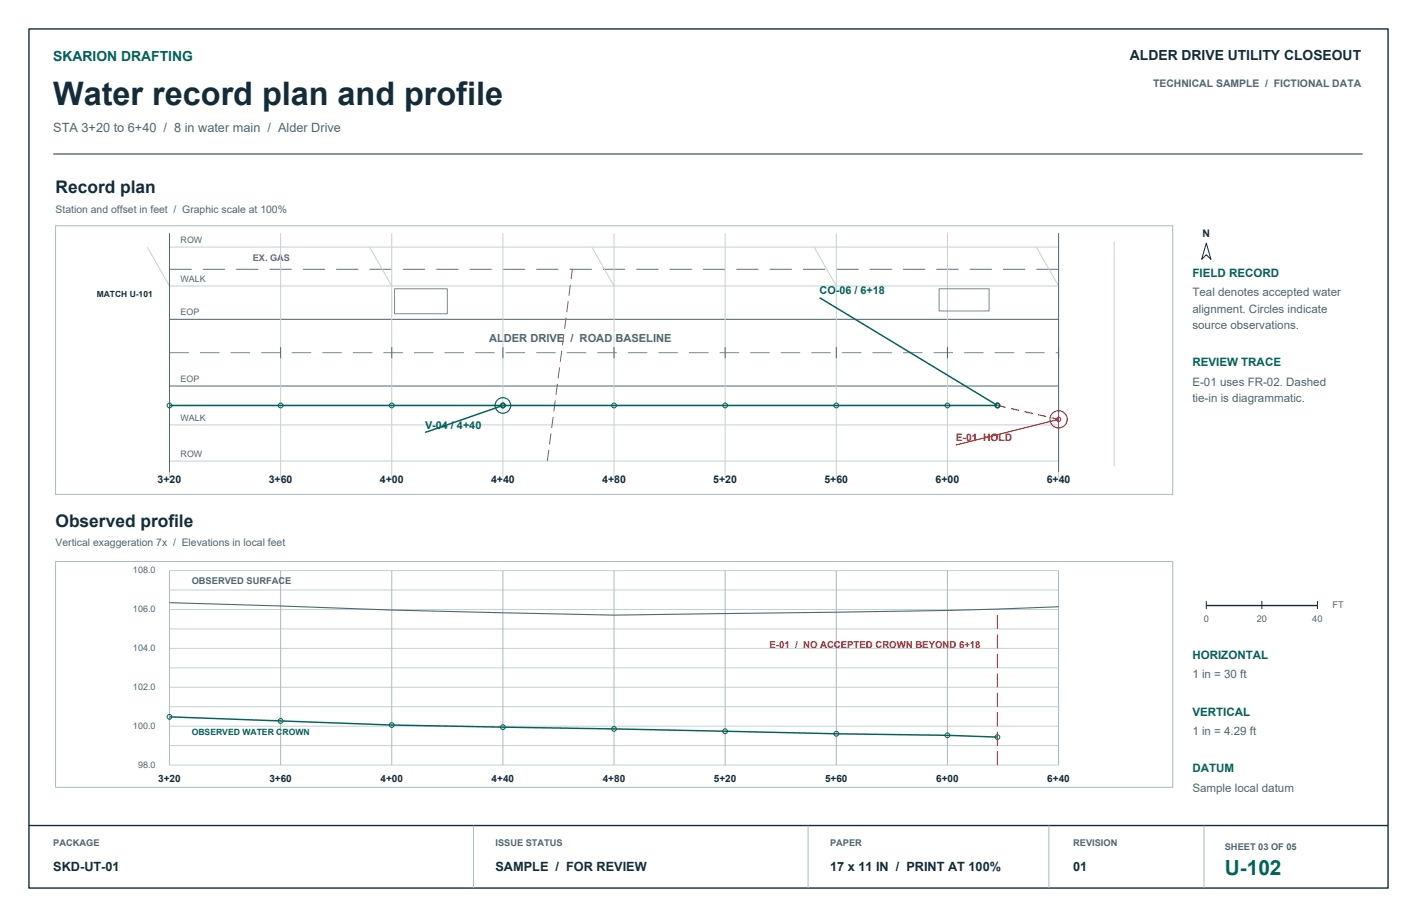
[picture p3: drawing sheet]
<svg xmlns="http://www.w3.org/2000/svg" width="432mm" height="279mm" viewBox="0 0 432 279" stroke-linecap="round" stroke-linejoin="round" font-family="sans-serif">
<g fill="none" stroke="#c4d1d5" stroke-width=".3">
<path d="M44.9 75.3l6.7 11.8h271l-6.8-11.8M51.6 75.3h271M51.6 71v74.6M85.5 71v74.6M112.6 75.3l6.8 11.8M119.4 71v74.6M153.2 71v74.6M180.3 75.3l6.8 11.8M187.1 71v74.6M221 71v74.6M248.1 75.3l6.7 11.8M254.8 71v74.6"/>
<path d="M288.7 71v74.6M322.6 71v74.6M339.5 73.6v68.6M51.6 129.5h271M51.6 140.5h271M51.6 179.8h271M51.6 173.8h271M51.6 197.6h271M51.6 191.6h271M51.6 185.7h271M51.6 215.3h271M51.6 209.4h271"/>
<path d="M51.6 203.5h271M51.6 233.1h271M51.6 227.2h271M51.6 221.3h271"/>
</g>
<path d="M51.6 71v72.9M322.6 71v72.9M51.6 97.3h271M51.6 117.6h271M85.5 105.8v3.3M119.4 105.8v3.3M153.2 105.8v3.3M187.1 105.8v3.3M221 105.8v3.3M254.8 105.8v3.3M288.7 105.8v3.3" fill="none" stroke="#506671" stroke-width=".3"/>
<g fill="none" stroke="#7b8990" stroke-width=".3">
<path d="M120.2 88h16.1v7.6h-16.1zM286.2 88h15.2v6.8h-15.2zM51.6 107.5h6M61 107.5h5.9M70.3 107.5h5.9M79.6 107.5h5.9M88.9 107.5h5.9M98.2 107.5h5.9M107.5 107.5h6M116.8 107.5h6M126.2 107.5h5.9M135.5 107.5h5.9"/>
<path d="M144.8 107.5h5.9M154.1 107.5h5.9M163.4 107.5h5.9M172.7 107.5h5.9M182 107.5h6M191.3 107.5h6M200.7 107.5h5.9M210 107.5h5.9M219.3 107.5h5.9M228.6 107.5h5.9M237.9 107.5h5.9M247.2 107.5h6"/>
<path d="M256.5 107.5h6M265.9 107.5h5.9M275.2 107.5h5.9M284.5 107.5h5.9M293.8 107.5h5.9M303.1 107.5h5.9M312.4 107.5h5.9M321.7 107.5h.9"/>
</g>
<g fill="none" stroke="#725088" stroke-width=".3">
<path d="M51.6 82.1h6.8M61.8 82.1h6.8M72 82.1h6.7M82.1 82.1h6.8M92.3 82.1h6.8M102.4 82.1h6.8M112.6 82.1h6.8M122.8 82.1h6.7M132.9 82.1h6.8M143.1 82.1h6.8M153.2 82.1h6.8M163.4 82.1h6.8"/>
<path d="M172.5 96.8l-.5 3.4M173.1 91.8l-.4 3.3M173.6 82.1h6.7M173.8 86.7l-.4 3.4M174.4 82.1l-.4 3M183.7 82.1h6.8M193.9 82.1h6.8M204 82.1h6.8M214.2 82.1h6.8M224.4 82.1h6.7M234.5 82.1h6.8M244.7 82.1h6.8"/>
<path d="M254.8 82.1h6.8M265 82.1h6.8M275.2 82.1h6.7M285.3 82.1h6.8M295.5 82.1h6.8M305.6 82.1h6.8M315.8 82.1h6.8M169.9 117l-.5 3.3M170.5 111.9l-.4 3.4M171.2 106.9l-.5 3.4M171.8 101.9l-.4 3.3M167.2 137.1l-.4 3.4"/>
<path d="M167.9 132.1l-.4 3.3M168.5 127l-.4 3.4M169.2 122l-.4 3.4"/>
</g>
<path d="M51.6 123.5h252.4" fill="none" stroke="#00645a" stroke-width=".48"/>
<circle cx="153.2" cy="123.5" r="2.37" fill="none" stroke="#00645a" stroke-width=".35"/>
<g fill="none" stroke="#00645a" stroke-width=".45">
<path d="M249.8 90.7l54.2 32.8M153.2 123.5l-23.7 8.3"/>
<circle cx="153.2" cy="123.5" r=".69"/>
<circle cx="304" cy="123.5" r=".69"/>
</g>
<g fill="none" stroke="#a72e2b" stroke-width=".35">
<path d="M304 123.5l2.4 .6M308.1 124.5l2.5 .5M312.2 125.4l2.5 .6M316.3 126.4l2.5 .5M320.5 127.3l2.1 .5-31.3 7.8M304 187.4v4.2M304 193.3v4.3M304 199.2v4.3M304 205.2v4.2M304 211.1v4.2M304 217v4.3M304 223v4.2"/>
<path d="M304 228.9v4.2"/>
<circle cx="322.6" cy="127.8" r="2.62"/>
<circle cx="322.6" cy="127.8" r=".66"/>
</g>
<g fill="none" stroke="#00645a" stroke-width=".3">
<circle cx="51.6" cy="123.5" r=".73"/>
<circle cx="85.5" cy="123.5" r=".73"/>
<circle cx="119.4" cy="123.5" r=".73"/>
<circle cx="153.2" cy="123.5" r=".73"/>
<circle cx="187.1" cy="123.5" r=".73"/>
<circle cx="221" cy="123.5" r=".73"/>
<circle cx="254.8" cy="123.5" r=".73"/>
<circle cx="288.7" cy="123.5" r=".73"/>
<circle cx="304" cy="123.5" r=".73"/>
<circle cx="51.6" cy="218.4" r=".73"/>
<circle cx="85.5" cy="219.7" r=".73"/>
<circle cx="119.4" cy="220.9" r=".73"/>
<circle cx="153.2" cy="221.6" r=".73"/>
<circle cx="187.1" cy="222.1" r=".73"/>
<circle cx="221" cy="222.8" r=".73"/>
<circle cx="254.8" cy="223.6" r=".73"/>
<circle cx="288.7" cy="224" r=".73"/>
<circle cx="304" cy="224.6" r=".73"/>
</g>
<g fill="none" stroke="#a9bac0" stroke-width=".3">
<path d="M16.9 68.8h340.5v81.8h-340.5zM16.9 171.1h340.5v68.8h-340.5zM51.6 173.8v59.3M85.5 173.8v59.3M119.4 173.8v59.3M153.2 173.8v59.3M187.1 173.8v59.3M221 173.8v59.3M254.8 173.8v59.3M288.7 173.8v59.3M322.6 173.8v59.3M144.3 251.5v19.1"/>
<path d="M246.2 251.5v19.1M319.6 251.5v19.1M366.9 251.5v19.1"/>
</g>
<path d="M51.6 183.6l67.8 2.3 67.7 1.5 101.6-1.4 33.9-1.1" fill="none" stroke="#506671" stroke-width=".34"/>
<path d="M51.6 218.4l67.8 2.5 135.4 2.7 33.9 .4 15.3 .6" fill="none" stroke="#00645a" stroke-width=".44"/>
<path d="M8.8 8.8h414.2v261.8h-414.2zM367.6 184.5h33.9M8.8 251.5h414.2" fill="none" stroke="#142c38" stroke-width=".42"/>
<path d="M16.2 46.9h399M367.6 74.1l1.4 4.9-1.4-1.4-1.4 1.4zM367.6 183.1v2.5M384.5 183.1v2.5M401.5 183.1v2.5" fill="none" stroke="#142c38" stroke-width=".3"/>
<text font-size="9.9" fill="#142c38" x="16.2" y="32.1">Water record plan and profile</text>
<text font-size="6.3" fill="#00645a" x="373.2" y="266.7">U-102</text>
<g font-size="5.3" fill="#142c38">
<text x="16.9" y="58.9">Record plan</text>
<text x="16.9" y="160.5">Observed profile</text>
</g>
<text font-size="4.2" fill="#00645a" x="16.2" y="18.7">SKARION DRAFTING</text>
<text font-size="4.2" fill="#142c38" x="344.3" y="18.3">ALDER DRIVE UTILITY CLOSEOUT</text>
<text font-size="3.9" fill="#506671" x="16.2" y="40.2">STA 3+20 to 6+40 / 8 in water main / Alder Drive</text>
<g font-size="3.9" fill="#142c38">
<text x="16.2" y="265.3">SKD-UT-01</text>
<text x="151" y="265.3">SAMPLE / FOR REVIEW</text>
<text x="252.9" y="265.3">17 x 11 IN / PRINT AT 100%</text>
<text x="327" y="265.3">01</text>
</g>
<g font-size="3.5" fill="#00645a">
<text x="363.4" y="84.3">FIELD RECORD</text>
<text x="363.4" y="111.5">REVIEW TRACE</text>
<text x="363.4" y="200.7">HORIZONTAL</text>
<text x="363.4" y="218">VERTICAL</text>
<text x="363.4" y="235.3">DATUM</text>
</g>
<g font-size="3.5" fill="#506671">
<text x="363.4" y="90.3">Teal denotes accepted water</text>
<text x="363.4" y="95.2">alignment. Circles indicate</text>
<text x="363.4" y="100.2">source observations.</text>
<text x="363.4" y="117.5">E-01 uses FR-02. Dashed</text>
<text x="363.4" y="122.4">tie-in is diagrammatic.</text>
<text x="363.4" y="206.7">1 in = 30 ft</text>
<text x="363.4" y="224">1 in = 4.29 ft</text>
<text x="363.4" y="241.3">Sample local datum</text>
</g>
<text font-size="3.4" fill="#506671" x="149" y="104.1">ALDER DRIVE / ROAD BASELINE</text>
<g font-size="3.3" fill="#00645a">
<text x="249.8" y="89.6">CO-06 / 6+18</text>
<text x="129.5" y="130.6">V-04 / 4+40</text>
</g>
<g font-size="3.2" fill="#506671">
<text x="351.4" y="26.5">TECHNICAL SAMPLE / FICTIONAL DATA</text>
<text x="16.9" y="64.9">Station and offset in feet / Graphic scale at 100%</text>
<text x="16.9" y="166.5">Vertical exaggeration 7x / Elevations in local feet</text>
</g>
<g font-size="3.2" fill="#142c38">
<text x="366.4" y="72.3">N</text>
<text x="48" y="147.2">3+20</text>
<text x="81.9" y="147.2">3+60</text>
<text x="115.8" y="147.2">4+00</text>
<text x="149.6" y="147.2">4+40</text>
<text x="183.5" y="147.2">4+80</text>
<text x="217.4" y="147.2">5+20</text>
<text x="251.2" y="147.2">5+60</text>
<text x="285.1" y="147.2">6+00</text>
<text x="319" y="147.2">6+40</text>
</g>
<text font-size="3.1" fill="#a72e2b" x="291.3" y="134.5">E-01 HOLD</text>
<g font-size="3" fill="#142c38">
<text x="48.2" y="238.2">3+20</text>
<text x="82.1" y="238.2">3+60</text>
<text x="115.9" y="238.2">4+00</text>
<text x="149.8" y="238.2">4+40</text>
<text x="183.7" y="238.2">4+80</text>
<text x="217.5" y="238.2">5+20</text>
<text x="251.4" y="238.2">5+60</text>
<text x="285.3" y="238.2">6+00</text>
<text x="319.1" y="238.2">6+40</text>
</g>
<text font-size="2.9" fill="#a72e2b" x="234.5" y="197.6">E-01 / NO ACCEPTED CROWN BEYOND 6+18</text>
<text font-size="2.8" fill="#725088" x="77" y="79.5">EX. GAS</text>
<g font-size="2.8" fill="#506671">
<text x="40.5" y="174.7">108.0</text>
<text x="58.4" y="178">OBSERVED SURFACE</text>
<text x="406" y="185.2">FT</text>
<text x="40.5" y="186.5">106.0</text>
<text x="366.8" y="189.4">0</text>
<text x="383" y="189.4">20</text>
<text x="399.9" y="189.4">40</text>
<text x="40.5" y="198.4">104.0</text>
<text x="40.5" y="210.3">102.0</text>
<text x="40.5" y="222.1">100.0</text>
<text x="42.1" y="234">98.0</text>
<text x="16.2" y="257.9">PACKAGE</text>
<text x="151" y="257.9">ISSUE STATUS</text>
<text x="252.9" y="257.9">PAPER</text>
<text x="327" y="257.9">REVISION</text>
<text x="373.2" y="258.9">SHEET 03 OF 05</text>
</g>
<g font-size="2.7" fill="#506671">
<text x="55" y="74.1">ROW</text>
<text x="55" y="86">WALK</text>
<text x="55" y="96.1">EOP</text>
<text x="55" y="116.4">EOP</text>
<text x="55" y="128.3">WALK</text>
<text x="55" y="139.3">ROW</text>
</g>
<text font-size="2.6" fill="#142c38" x="29.5" y="90.5">MATCH U-101</text>
<text font-size="2.6" fill="#00645a" x="58.4" y="223.8">OBSERVED WATER CROWN</text>
</svg>
